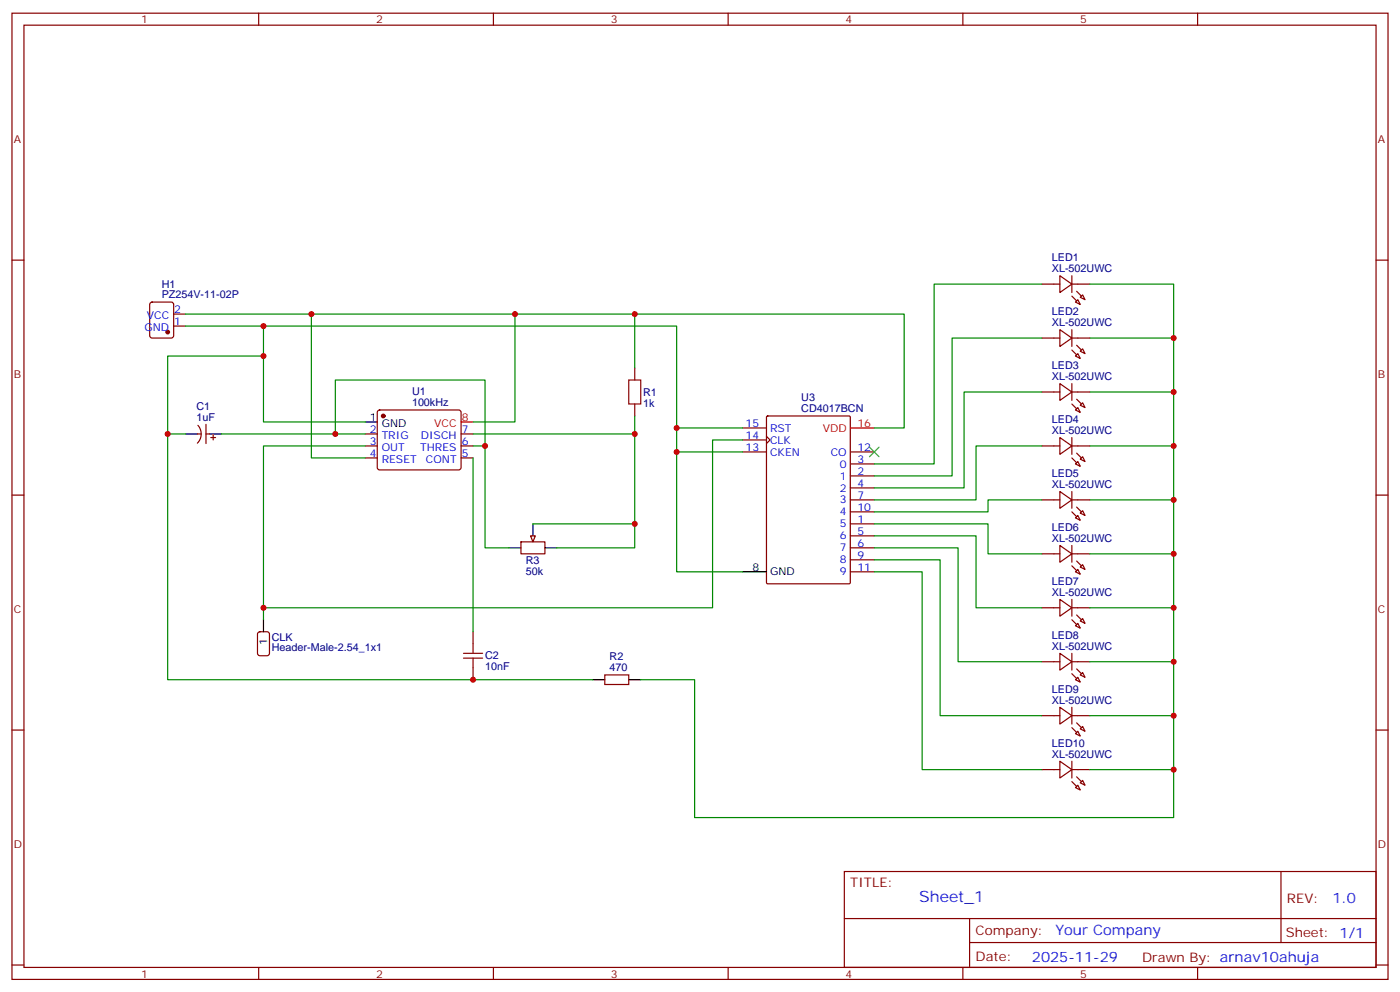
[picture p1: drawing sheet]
<svg xmlns="http://www.w3.org/2000/svg" width="412mm" height="292mm" viewBox="0 0 412 292" stroke-linecap="round" stroke-linejoin="round" font-family="sans-serif">
<g fill="none" stroke="#870000" stroke-width=".35">
<path d="M3.5 3.9h405.4v284.3h-405.4zM7.1 7.4h398.2v277.3h-398.2zM76.2 3.9v3.5M145.3 3.9v3.5M214.5 3.9v3.5M283.6 3.9v3.5M352.8 3.9v3.5M3.5 76.6h3.6M405.3 76.6h3.6M44.3 89.1l.5-.2h5.6l.7 .4 .1 9.5-.5 .6-5.9 .1-.6-.5-.1-9.4zM51.2 96h3.5M51.2 92.4h3.5"/>
<path d="M187 108.3v3.5M187 118.9v3.5M58.2 127.7h1.1M58.3 125.2a3.8 3.8 0 0 1-.2 5.2M60.7 127.7h1M60.7 124.9v5.6M62.1 128.8h1.4M62.8 128.1v1.4M107.6 127.7h3.5M107.6 131.2h3.5M107.6 134.8h3.5M111.4 120.9l.4-.3h23.3l.5 .3 .2 .5v16.5l-.7 .4-23.5-.1-.5-.6v-16.2z"/>
<path d="M135.8 127.7h3.5M135.8 131.2h3.5M135.8 134.8h3.5M3.5 145.7h3.6M153.5 159.5h7v3.5h-7zM405.3 145.7h3.6M76.1 186.1l.5-.2h2.1l.6 .4 .1 6-.5 .6-2.3 .1-.7-.5-.1-5.9zM139.3 185.9v3.5M139.3 196.5v3.5M178.2 198.6h7v2.8h-7zM3.5 214.8h3.6M405.3 214.8h3.6"/>
<path d="M248.7 256.5h156.6v28.2h-156.6zM377.3 256.5v20.9M248.7 270.3h156.5M285.6 277.4h119.6M285.6 270.3v14.1M3.5 284h3.6M76.2 284.7v3.5M145.3 284.7v3.5M214.5 284.7v3.5M283.6 284.7v3.5M352.8 284.7v3.5M405.3 284h3.6"/>
</g>
<g fill="#870000" stroke="#870000" stroke-width=".35">
<circle cx="112.9" cy="122.4" r=".53"/>
<circle cx="49.4" cy="97.7" r=".53"/>
</g>
<path d="M54.7 127.7h3.5M61.7 127.7h3.6M107.6 124.2h3.5M157 154.2v3.5M149.9 161.2h3.6M160.5 161.2h3.5M77.6 182.4v3.5M174.6 200h3.6M185.2 200h3.5" fill="none" stroke="#000" stroke-width=".35"/>
<path d="M135.8 124.2h3.5" fill="none" stroke="#f00" stroke-width=".35"/>
<path d="M185.2 111.8h3.5v7.1h-3.5zM136.5 193.7h5.7M136.5 192.3h5.7M139.3 189.4v2.9M139.3 193.7v2.8" fill="none" stroke="#a10000" stroke-width=".35"/>
<path d="M156.3 157.7h1.4l-.7 1.8z" fill="#f0f0f0" stroke="#870000" stroke-width=".35"/>
<g fill="none" stroke="#870000" stroke-width=".35">
<path d="M306.9 83.6h5.3M306.9 99.5h5.3M312.2 81.1l3.5 2.5-3.5 2.5zM312.2 97l3.5 2.5-3.5 2.5zM315.7 83.6h5.3M315.7 81.1v5M315.7 97v5M315.7 99.5h5.3M317.5 88.2l.7 1.4-1.4-.7zM318.2 87.5l.7-.7 .7 1.4zM306.9 115.4h5.3M312.2 112.9l3.5 2.5-3.5 2.4z"/>
<path d="M315.7 112.9v4.9M315.7 115.4h5.3M317.5 104.1l.7 1.4-1.4-.7zM317.5 119.9l.7 1.5-1.4-.8zM318.2 103.4l.7-.7 .7 1.4zM318.2 119.2l.7-.7 .7 1.4zM218.7 133h7.1M218.7 125.9h7.1M218.7 129.5h7.1M225.8 128.4l1 1.1-1 1M225.8 122.6l.3-.2h24l.3 .2 .1 48.8-.2 .4h-24.2l-.3-.2zM250.5 136.5h7"/>
<path d="M250.5 133h7M306.9 131.2h5.3M312.2 128.8l3.5 2.4-3.5 2.5zM315.7 128.8v4.9M315.7 131.2h5.3M317.5 135.8l.7 1.4-1.4-.7zM318.2 135.1l.7-.7 .7 1.4zM250.5 147.1h7M250.5 154.2h7M250.5 140.1h7M250.5 143.6h7M250.5 157.7h7"/>
<path d="M250.5 150.6h7M306.9 147.1h5.3M312.2 144.6l3.5 2.5-3.5 2.5zM315.7 144.6v5M315.7 147.1h5.3M317.5 151.7l.7 1.4-1.4-.7zM318.2 151l.7-.7 .7 1.4zM250.5 161.2h7M250.5 164.7h7M250.5 168.3h7M306.9 163h5.3M306.9 178.9h5.3"/>
<path d="M312.2 160.5l3.5 2.5-3.5 2.5zM312.2 176.4l3.5 2.5-3.5 2.4zM315.7 160.5v5M315.7 176.4v4.9M315.7 163h5.3M315.7 178.9h5.3M317.5 167.6l.7 1.4-1.4-.7zM318.2 166.9l.7-.7 .7 1.4zM306.9 194.7h5.3M312.2 192.3l3.5 2.4-3.5 2.5zM315.7 192.3v4.9M315.7 194.7h5.3"/>
<path d="M317.5 183.4l.7 1.5-1.4-.8zM318.2 182.7l.7-.7 .7 1.4zM318.2 198.6l.7-.7 .7 1.4zM306.9 210.6h5.3M312.2 208.1l3.5 2.5-3.5 2.5zM315.7 208.1v5M315.7 210.6h5.3M316.8 200l.7-.7 .7 1.4zM316.8 215.9l.7-.7 .7 1.4zM318.2 214.5l.7-.7 .7 1.4zM306.9 226.5h5.3M312.2 224l3.5 2.5-3.5 2.5z"/>
<path d="M315.7 224v5M315.7 226.5h5.3M316.8 231.8l.7-.7 .7 1.4zM318.2 230.4l.7-.7 .7 1.4z"/>
</g>
<g fill="#870000" stroke="#870000" stroke-width=".35">
<path d="M317.1 85.7l1.5 1.4z"/>
<path d="M315.7 87.1l1.4 1.4z"/>
<path d="M317.1 101.6l1.5 1.4z"/>
<path d="M315.7 103l1.4 1.4z"/>
<path d="M317.1 117.5l1.5 1.4z"/>
<path d="M315.7 118.9l1.4 1.4z"/>
<path d="M317.1 133.3l1.5 1.5z"/>
<path d="M315.7 134.8l1.4 1.4z"/>
<path d="M317.1 149.2l1.5 1.4z"/>
<path d="M315.7 150.6l1.4 1.4z"/>
<path d="M317.1 165.1l1.5 1.4z"/>
<path d="M315.7 166.5l1.4 1.4z"/>
<path d="M317.1 181l1.5 1.4z"/>
<path d="M315.7 182.4l1.4 1.4z"/>
<path d="M317.1 196.8l1.5 1.5z"/>
<path d="M315.7 198.3l1.4 1.4z"/>
<path d="M317.1 212.7l1.5 1.4z"/>
<path d="M315.7 214.1l1.4 1.4z"/>
<path d="M317.1 228.6l1.5 1.4z"/>
<path d="M315.7 230l1.4 1.4z"/>
</g>
<path d="M218.7 168.3h7.1" fill="none" stroke="#000" stroke-width=".35"/>
<path d="M250.5 125.9h7" fill="none" stroke="#f00" stroke-width=".35"/>
<g fill="none" stroke="#008700" stroke-width=".35">
<path d="M54.7 92.4h211.6v33.5h-8.8M54.7 96h144.6v72.3h19.4M77.6 96v28.2h30M91.7 92.4v42.4h15.9M151.7 92.4v31.8h-12.4M187 92.4v15.9M306.9 83.6h-31.7v52.9h-17.7M306.9 99.5h-26.4v40.6h-23M321 83.6h24.7v157h-141.1v-40.6h-15.9M321 99.5h24.7M77.6 104.8h-28.2v95.2h125.2M306.9 115.4h-22.9v28.2h-26.5"/>
<path d="M321 115.4h24.7M49.4 127.7h5.3M65.3 127.7h42.3M98.8 127.7v-15.9h44.1v49.4h7M107.6 131.2h-30v51.2M139.3 134.8v51.1M139.3 131.2h3.6M139.3 127.7h47.7M187 122.4v38.8h-23M199.3 133h19.4M199.3 125.9h19.4M218.7 129.5h-8.8v49.4h-132.3"/>
<path d="M306.9 131.2h-19.4v15.9h-30M321 131.2h24.7M157 154.2h30M257.5 154.2h33.5v8.8h15.9M257.5 157.7h30v21.2h19.4M306.9 147.1h-15.9v3.5h-33.5M321 147.1h24.7M257.5 161.2h24.7v33.5h24.7M257.5 164.7h19.4v45.9h30M257.5 168.3h14.1v58.2h35.3M321 178.9h24.7M321 163h24.7"/>
<path d="M321 194.7h24.7M321 210.6h24.7M321 226.5h24.7"/>
</g>
<path d="M256.1 131.6l2.8 2.8M258.9 131.6l-2.8 2.8" fill="none" stroke="#3c3" stroke-width=".35"/>
<g fill="#c00">
<circle cx="139.3" cy="200" r=".88"/>
<circle cx="345.7" cy="226.5" r=".88"/>
<circle cx="345.7" cy="210.6" r=".88"/>
<circle cx="345.7" cy="194.7" r=".88"/>
<circle cx="345.7" cy="178.9" r=".88"/>
<circle cx="345.7" cy="163" r=".88"/>
<circle cx="345.7" cy="147.1" r=".88"/>
<circle cx="345.7" cy="131.2" r=".88"/>
<circle cx="345.7" cy="115.4" r=".88"/>
<circle cx="345.7" cy="99.5" r=".88"/>
<circle cx="187" cy="92.4" r=".88"/>
<circle cx="151.7" cy="92.4" r=".88"/>
<circle cx="187" cy="154.2" r=".88"/>
<circle cx="77.6" cy="96" r=".88"/>
<circle cx="77.6" cy="104.8" r=".88"/>
<circle cx="49.4" cy="127.7" r=".88"/>
<circle cx="98.8" cy="127.7" r=".88"/>
<circle cx="142.9" cy="131.2" r=".88"/>
<circle cx="187" cy="127.7" r=".88"/>
<circle cx="91.7" cy="92.4" r=".88"/>
<circle cx="77.6" cy="178.9" r=".88"/>
<circle cx="199.3" cy="133" r=".88"/>
<circle cx="199.3" cy="125.9" r=".88"/>
</g>
<text font-size="4.6" fill="#00f" x="270.8" y="265.5">Sheet_1</text>
<g font-size="4.2" fill="#00f">
<text x="392.5" y="265.7">1.0</text>
<text x="310.9" y="275.3">Your Company</text>
<text x="304" y="283.1">2025-11-29</text>
</g>
<g font-size="3.9" fill="#800">
<text x="250.5" y="261.1">TITLE:</text>
<text x="379.1" y="265.7">REV:</text>
<text x="287.4" y="275.3">Company:</text>
<text x="378.7" y="275.9">Sheet: 1/1</text>
<text x="287.4" y="282.9">Date:</text>
<text x="336.4" y="283">Drawn By: arnav10ahuja</text>
</g>
<g font-size="3.2" fill="#800">
<text x="41.6" y="6.9">1</text>
<text x="110.8" y="6.9">2</text>
<text x="179.9" y="6.9">3</text>
<text x="249.1" y="6.9">4</text>
<text x="318.2" y="6.9">5</text>
<text x="4.1" y="42">A</text>
<text x="405.9" y="42">A</text>
<text x="4.1" y="111.1">B</text>
<text x="405.9" y="111.1">B</text>
<text x="4.1" y="180.3">C</text>
<text x="405.9" y="180.3">C</text>
<text x="4.1" y="249.4">D</text>
<text x="405.9" y="249.4">D</text>
<text x="41.6" y="287.7">1</text>
<text x="110.8" y="287.7">2</text>
<text x="179.9" y="287.7">3</text>
<text x="249.1" y="287.7">4</text>
<text x="318.2" y="287.7">5</text>
</g>
<g font-size="3.2" fill="#000080">
<text x="309.9" y="76.9">LED1</text>
<text x="309.9" y="80.1">XL-502UWC</text>
<text x="47.6" y="87.8">PZ254V-11-02P</text>
<text x="47.6" y="84.6">H1</text>
<text x="309.9" y="96">XL-502UWC</text>
<text x="309.9" y="92.8">LED2</text>
<text x="309.9" y="111.8">XL-502UWC</text>
<text x="309.9" y="108.7">LED3</text>
<text x="121.4" y="119.4">100kHz</text>
<text x="121.4" y="116.1">U1</text>
<text x="189.4" y="119.7">1k</text>
<text x="189.4" y="116.6">R1</text>
<text x="236" y="117.9">U3</text>
<text x="57.9" y="123.8">1uF</text>
<text x="57.9" y="120.7">C1</text>
<text x="236" y="121.2">CD4017BCN</text>
<text x="309.9" y="124.5">LED4</text>
<text x="309.9" y="127.7">XL-502UWC</text>
<text x="309.9" y="143.6">XL-502UWC</text>
<text x="309.9" y="140.4">LED5</text>
<text x="309.9" y="159.5">XL-502UWC</text>
<text x="309.9" y="156.3">LED6</text>
<text x="154.9" y="166.1">R3</text>
<text x="154.9" y="169.2">50k</text>
<text x="309.9" y="172.2">LED7</text>
<text x="309.9" y="175.3">XL-502UWC</text>
<text x="80.1" y="191.7">Header-Male-2.54_1x1</text>
<text x="80.1" y="188.5">CLK</text>
<text x="309.9" y="191.2">XL-502UWC</text>
<text x="309.9" y="188">LED8</text>
<text x="142.9" y="197.3">10nF</text>
<text x="142.9" y="194">C2</text>
<text x="179.6" y="197.6">470</text>
<text x="179.6" y="194.3">R2</text>
<text x="309.9" y="203.9">LED9</text>
<text x="309.9" y="207.1">XL-502UWC</text>
<text x="309.9" y="219.8">LED10</text>
<text x="309.9" y="223">XL-502UWC</text>
</g>
<g font-size="3.2" fill="#00f">
<text x="43.2" y="93.8">VCC</text>
<text x="51.3" y="95.6">1</text>
<text x="51.3" y="92.1">2</text>
<text x="42.6" y="97.4">GND</text>
<text x="219.6" y="125.6">15</text>
<text x="108.9" y="127.4">2</text>
<text x="108.9" y="130.9">3</text>
<text x="112.4" y="129.1">TRIG</text>
<text x="124" y="129.1">DISCH</text>
<text x="136" y="130.9">6</text>
<text x="136" y="127.4">7</text>
<text x="219.6" y="129.1">14</text>
<text x="226.8" y="127">RST</text>
<text x="226.8" y="130.5">CLK</text>
<text x="108.9" y="134.4">4</text>
<text x="112.4" y="132.6">OUT</text>
<text x="112.4" y="136.2">RESET</text>
<text x="123.8" y="132.6">THRES</text>
<text x="125.5" y="136.2">CONT</text>
<text x="136" y="134.4">5</text>
<text x="219.6" y="132.6">13</text>
<text x="226.8" y="134.1">CKEN</text>
<text x="244.7" y="134.1">CO</text>
<text x="247.4" y="137.6">0</text>
<text x="252.6" y="136.2">3</text>
<text x="252.6" y="132.6">12</text>
<text x="247.4" y="141.1">1</text>
<text x="252.6" y="139.7">2</text>
<text x="252.6" y="143.2">4</text>
<text x="247.4" y="144.6">2</text>
<text x="247.4" y="148.2">3</text>
<text x="252.6" y="146.8">7</text>
<text x="247.4" y="155.2">5</text>
<text x="247.4" y="151.7">4</text>
<text x="252.6" y="153.8">1</text>
<text x="252.6" y="150.3">10</text>
<text x="247.4" y="158.8">6</text>
<text x="252.6" y="157.3">5</text>
<text x="252.6" y="160.9">6</text>
<text x="247.4" y="162.3">7</text>
<text x="247.4" y="165.8">8</text>
<text x="252.6" y="164.4">9</text>
<text x="252.6" y="167.9">11</text>
<text x="247.4" y="169.3">9</text>
</g>
<g font-size="3.2">
<text x="108.9" y="123.8">1</text>
<text x="112.4" y="125.6">GND</text>
<text x="221.6" y="167.9">8</text>
<text x="226.8" y="169.3">GND</text>
<text x="78.7" y="189.7" transform="rotate(-90 78.7 189.7)">1</text>
</g>
<g font-size="3.2" fill="#f00">
<text x="127.9" y="125.6">VCC</text>
<text x="136" y="123.8">8</text>
<text x="252.6" y="125.6">16</text>
<text x="242.4" y="127">VDD</text>
</g>
</svg>
